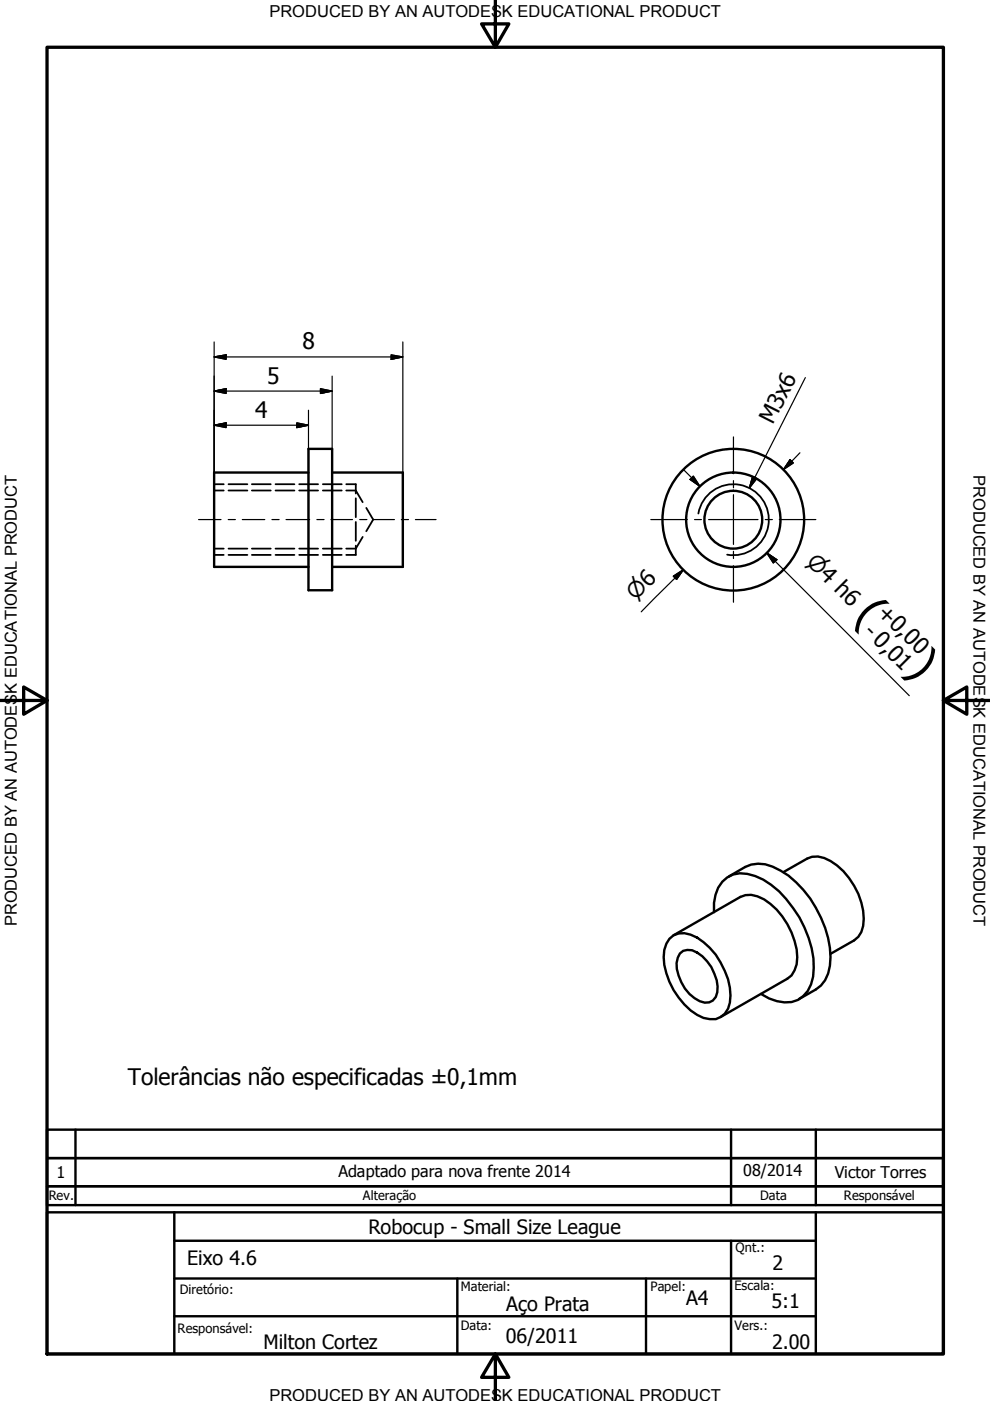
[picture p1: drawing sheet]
<svg xmlns="http://www.w3.org/2000/svg" width="210mm" height="297mm" viewBox="0 0 210 297" stroke-linecap="round" stroke-linejoin="round" font-family="sans-serif">
<!-- layer: Visible (ISO) -->
<g fill="none" stroke="#000" stroke-width=".51">
<path d="M65.4 95.2h5v29.9h-5zM65.4 100.2h-20v20h20M70.4 100.2h15v20h-15M141.9 199.1a3.9 3.9 0 0 1 4.5-.9 14.7 14.7 0 0 1 8.5 12.9 4.7 4.7 0 0 1-3.1 5 6.8 6.8 0 0 1-5.4-1.9 16 16 0 0 1-5.7-11.3l.1-1.5 .5-1.3zM142.8 198.3l14.2-8.1a5 5 0 0 1 5 .5 15.8 15.8 0 0 1 7 12.2 5.2 5.2 0 0 1-2.1 4.6l-14.1 8.1M151.4 193.4a8.1 8.1 0 0 1 2.8-7.4 6.2 6.2 0 0 1 5.9-.3 17.2 17.2 0 0 1 8 6.8 21.9 21.9 0 0 1 4.4 12.7 7.4 7.4 0 0 1-3.3 6.8 8 8 0 0 1-7.8-1.3M154.5 185.9l3.5-2.1a7.2 7.2 0 0 1 7.5 .8 23 23 0 0 1 10.5 16.4 9.9 9.9 0 0 1-1.9 8l-1.1 .8-3.6 2M166.1 184.9l5-2.9a4.9 4.9 0 0 1 5 .5 15.4 15.4 0 0 1 7 12.3 5 5 0 0 1-2 4.6l-5 2.8M144.1 202.2a2.82 2.82 0 0 1 3.7-.2 9.1 9.1 0 0 1 4.3 8.4 2.45 2.45 0 0 1-3.8 1.9 9.1 9.1 0 0 1-4.9-8.1l.3-1.1z"/>
<circle cx="155.5" cy="110.2" r="15"/>
<circle cx="155.5" cy="110.2" r="10"/>
<circle cx="155.5" cy="110.2" r="6.1"/>
</g>
<!-- layer: Hidden (ISO) -->
<g fill="none" stroke="#000" stroke-width=".38">
<path d="M45.4 116.3h2M45.4 104h2M45.4 117.7h2M45.4 102.7h2M48.5 116.3h4M48.5 104h4M48.5 117.7h4M48.5 102.7h4M53.4 116.3h4M53.4 104h4M53.4 117.7h4M53.4 102.7h4"/>
<path d="M58.4 116.3h4M58.4 104h4M58.4 117.7h4M58.4 102.7h4M63.4 116.3h4M63.4 104h4M63.4 117.7h4M63.4 102.7h4M68.5 116.3h4M68.5 104h4M68.5 117.7h4M68.5 102.7h4"/>
<path d="M73.4 104h2l1.5 2.5M73.4 102.7h2v1.9M75.4 115.7v2h-2M75.4 105.6v4.1M75.4 110.7v4M76.9 113.8l-1.5 2.5h-2M77.7 107.7l1.4 2.5-1.4 2.4"/>
</g>
<!-- layer: Visible Narrow (ISO) -->
<path d="M148.1 108.9a7.5 7.5 0 0 1 8.7-6.1 7.5 7.5 0 0 1 6.1 8.7 7.5 7.5 0 0 1-8.7 6.1" fill="none" stroke="#000" stroke-width=".38"/>
<!-- layer: Border (ISO) -->
<path d="M10 10h190v277.1h-190zM105 0v10l-2.9-4.9h5.8l-2.9 4.9M0 148.5h10l-5-2.8v5.7l5-2.9M200 148.5l5 2.9v-5.7l-5 2.8h10M105 287.1l2.9 4.9h-5.8l2.9-4.9v9.9" fill="none" stroke="#000" stroke-width=".7"/>
<!-- layer: Title (ISO) -->
<path d="M10 239.5h190v6h-190zM16 239.5v16M155 239.5v16M173 239.5v16M10 245.5h190v6h-190zM10 251.5h190v4h-190zM37 263.1h136M137 271.1v16" fill="none" stroke="#000" stroke-width=".51"/>
<!-- layer: Title (ANSI) -->
<path d="M10 257h190v30.1h-190zM37 257v30.1M173 257v30.1M37 279.1h136M37 271.1h136M97 271.1v16M155 263.1v24" fill="none" stroke="#000" stroke-width=".51"/>
<!-- layer: Dimension (ISO) -->
<g fill="none" stroke="#000" stroke-width=".25">
<path d="M45.4 75.7l2.5-.5v1zM45.4 72.5v27.7M45.4 75.7h40M70.4 79.7v30.3M82.9 75.2l2.5 .5-2.5 .5zM85.4 72.5v37.5M45.4 90.2l2.5-.6v1.1zM45.4 82.9l2.5-.5v1zM45.4 90.2h20M45.4 82.9h25M62.9 89.6l2.5 .6-2.5 .5zM65.4 87v23"/>
<path d="M67.9 82.4l2.5 .5-2.5 .5zM144.9 99.6l3.5 3.5M167.5 97.5l.7 .7-2.1 1.4zM169.6 96l-3.5 3.6M170.8 80.1l-11.9 23.4M65.4 110.3v9.9M70.4 110.3v9.9M85.4 110.3v9.9M147 101l1.4 2.1-2.1-1.5zM159.6 101l.9 .5-1.6 2zM162.6 117.2l2.1 1.5-.7 .7zM162.6 117.2l30.2 30.3"/>
<path d="M142.7 122.2l2.2-1.4-1.5 2.1zM144.9 120.8l-8.9 8.9"/>
</g>
<g fill="#000" stroke="#000" stroke-width=".25">
<path d="M45.4 75.7l2.5-.5zM45.4 75.7l2.5-.5v1zM82.9 76.2l2.5-.5zM82.9 75.2l2.5 .5-2.5 .5zM45.4 90.2l2.5-.6zM45.4 90.2l2.5-.6v1.1zM45.4 82.9l2.5-.5zM45.4 82.9l2.5-.5v1zM62.9 90.7l2.5-.5zM62.9 89.6l2.5 .6-2.5 .5zM67.9 83.4l2.5-.5zM67.9 82.4l2.5 .5-2.5 .5z"/>
<path d="M167.5 97.5l-1.4 2.1zM167.5 97.5l.7 .7-2.1 1.4zM146.3 101.6l2.1 1.5zM147 101l1.4 2.1-2.1-1.5zM159.6 101l-.7 2.5zM159.6 101l.9 .5-1.6 2zM162.6 117.2l2.1 1.5zM162.6 117.2l2.1 1.5-.7 .7zM144.9 120.8l-1.5 2.1zM142.7 122.2l2.2-1.4-1.5 2.1z"/>
</g>
<!-- layer: Centerline (ISO) -->
<path d="M42.1 110.2h4.8M48.4 110.2h1.5M51.4 110.2h4.7M57.7 110.2h1.5M60.6 110.2h5.1M67.2 110.2h1.5M70.2 110.2h4.5M76.3 110.2h1.5M79.2 110.2h4.4M85.1 110.2h1.5M88.1 110.2h4.4" fill="none" stroke="#000" stroke-width=".25"/>
<!-- layer: Center Mark (ISO) -->
<path d="M155.5 92.6v7.8M138 110.2h7.7M147.3 110.2h1.4M150.2 110.2h10.5M155.5 101.9v1.5M155.5 104.9v10.5M155.5 116.9v1.5M155.5 119.9v7.8M162.2 110.2h1.6M165.2 110.2h7.8" fill="none" stroke="#000" stroke-width=".25"/>
<g font-size="9.7">
<text x="181" y="130.8" transform="rotate(45 181 130.8)">(</text>
<text x="192.1" y="141.9" transform="rotate(45 192.1 141.9)">)</text>
</g>
<g font-size="4.8">
<text x="64.1" y="74.1">8</text>
<text x="56.6" y="81.3">5</text>
<text x="54.1" y="88.6">4</text>
<text x="163.8" y="90.2" transform="rotate(-63 163.8 90.2)">M3x6</text>
<text x="185.7" y="130.1" transform="rotate(45 185.7 130.1)">+0,00</text>
<text x="182.9" y="134.2" transform="rotate(45 182.9 134.2)">- 0,01</text>
<text x="27.1" y="230">Tolerâncias não especificadas ±0,1mm</text>
</g>
<g font-size="4.6">
<text x="170.8" y="119.3" transform="rotate(45 170.8 119.3)">⌀4 h6</text>
<text x="134.7" y="127.5" transform="rotate(-45 134.7 127.5)">⌀6</text>
</g>
<g font-size="4.2">
<text x="78.1" y="261.5">Robocup - Small Size League</text>
<text x="39.7" y="268.1">Eixo 4.6</text>
<text x="163.8" y="269.3">2</text>
<text x="107.3" y="277.9">Aço Prata</text>
<text x="145.5" y="276.7">A4</text>
<text x="163.6" y="277.2">5:1</text>
<text x="55.9" y="286.1">Milton Cortez</text>
<text x="107.3" y="284.7">06/2011</text>
<text x="163.7" y="285.9">2.00</text>
</g>
<g font-size="3.5">
<text x="57.1" y="3.6">PRODUCED BY AN AUTODESK EDUCATIONAL PRODUCT</text>
<text x="206.4" y="100.7" transform="rotate(90 206.4 100.7)">PRODUCED BY AN AUTODESK EDUCATIONAL PRODUCT</text>
<text x="3.6" y="196.4" transform="rotate(-90 3.6 196.4)">PRODUCED BY AN AUTODESK EDUCATIONAL PRODUCT</text>
<text x="57.1" y="297">PRODUCED BY AN AUTODESK EDUCATIONAL PRODUCT</text>
</g>
<g font-size="3.4">
<text x="12" y="249.9">1</text>
<text x="71.8" y="249.5">Adaptado para nova frente 2014</text>
<text x="157.5" y="249.4">08/2014</text>
<text x="177" y="249.9">Victor Torres</text>
</g>
<g font-size="2.7">
<text x="10.4" y="254.5">Rev.</text>
<text x="77" y="254.5">Alteração</text>
<text x="161.2" y="254.5">Data</text>
<text x="178.9" y="254.4">Responsável</text>
<text x="156" y="265.4">Qnt.:</text>
<text x="38.1" y="274.4">Diretório:</text>
<text x="97.7" y="273.7">Material:</text>
<text x="137.9" y="273.8">Papel:</text>
<text x="155.7" y="273.6">Escala:</text>
<text x="97.7" y="282">Data:</text>
<text x="155.7" y="282">Vers.:</text>
<text x="37.7" y="282.6">Responsável:</text>
</g>
</svg>
